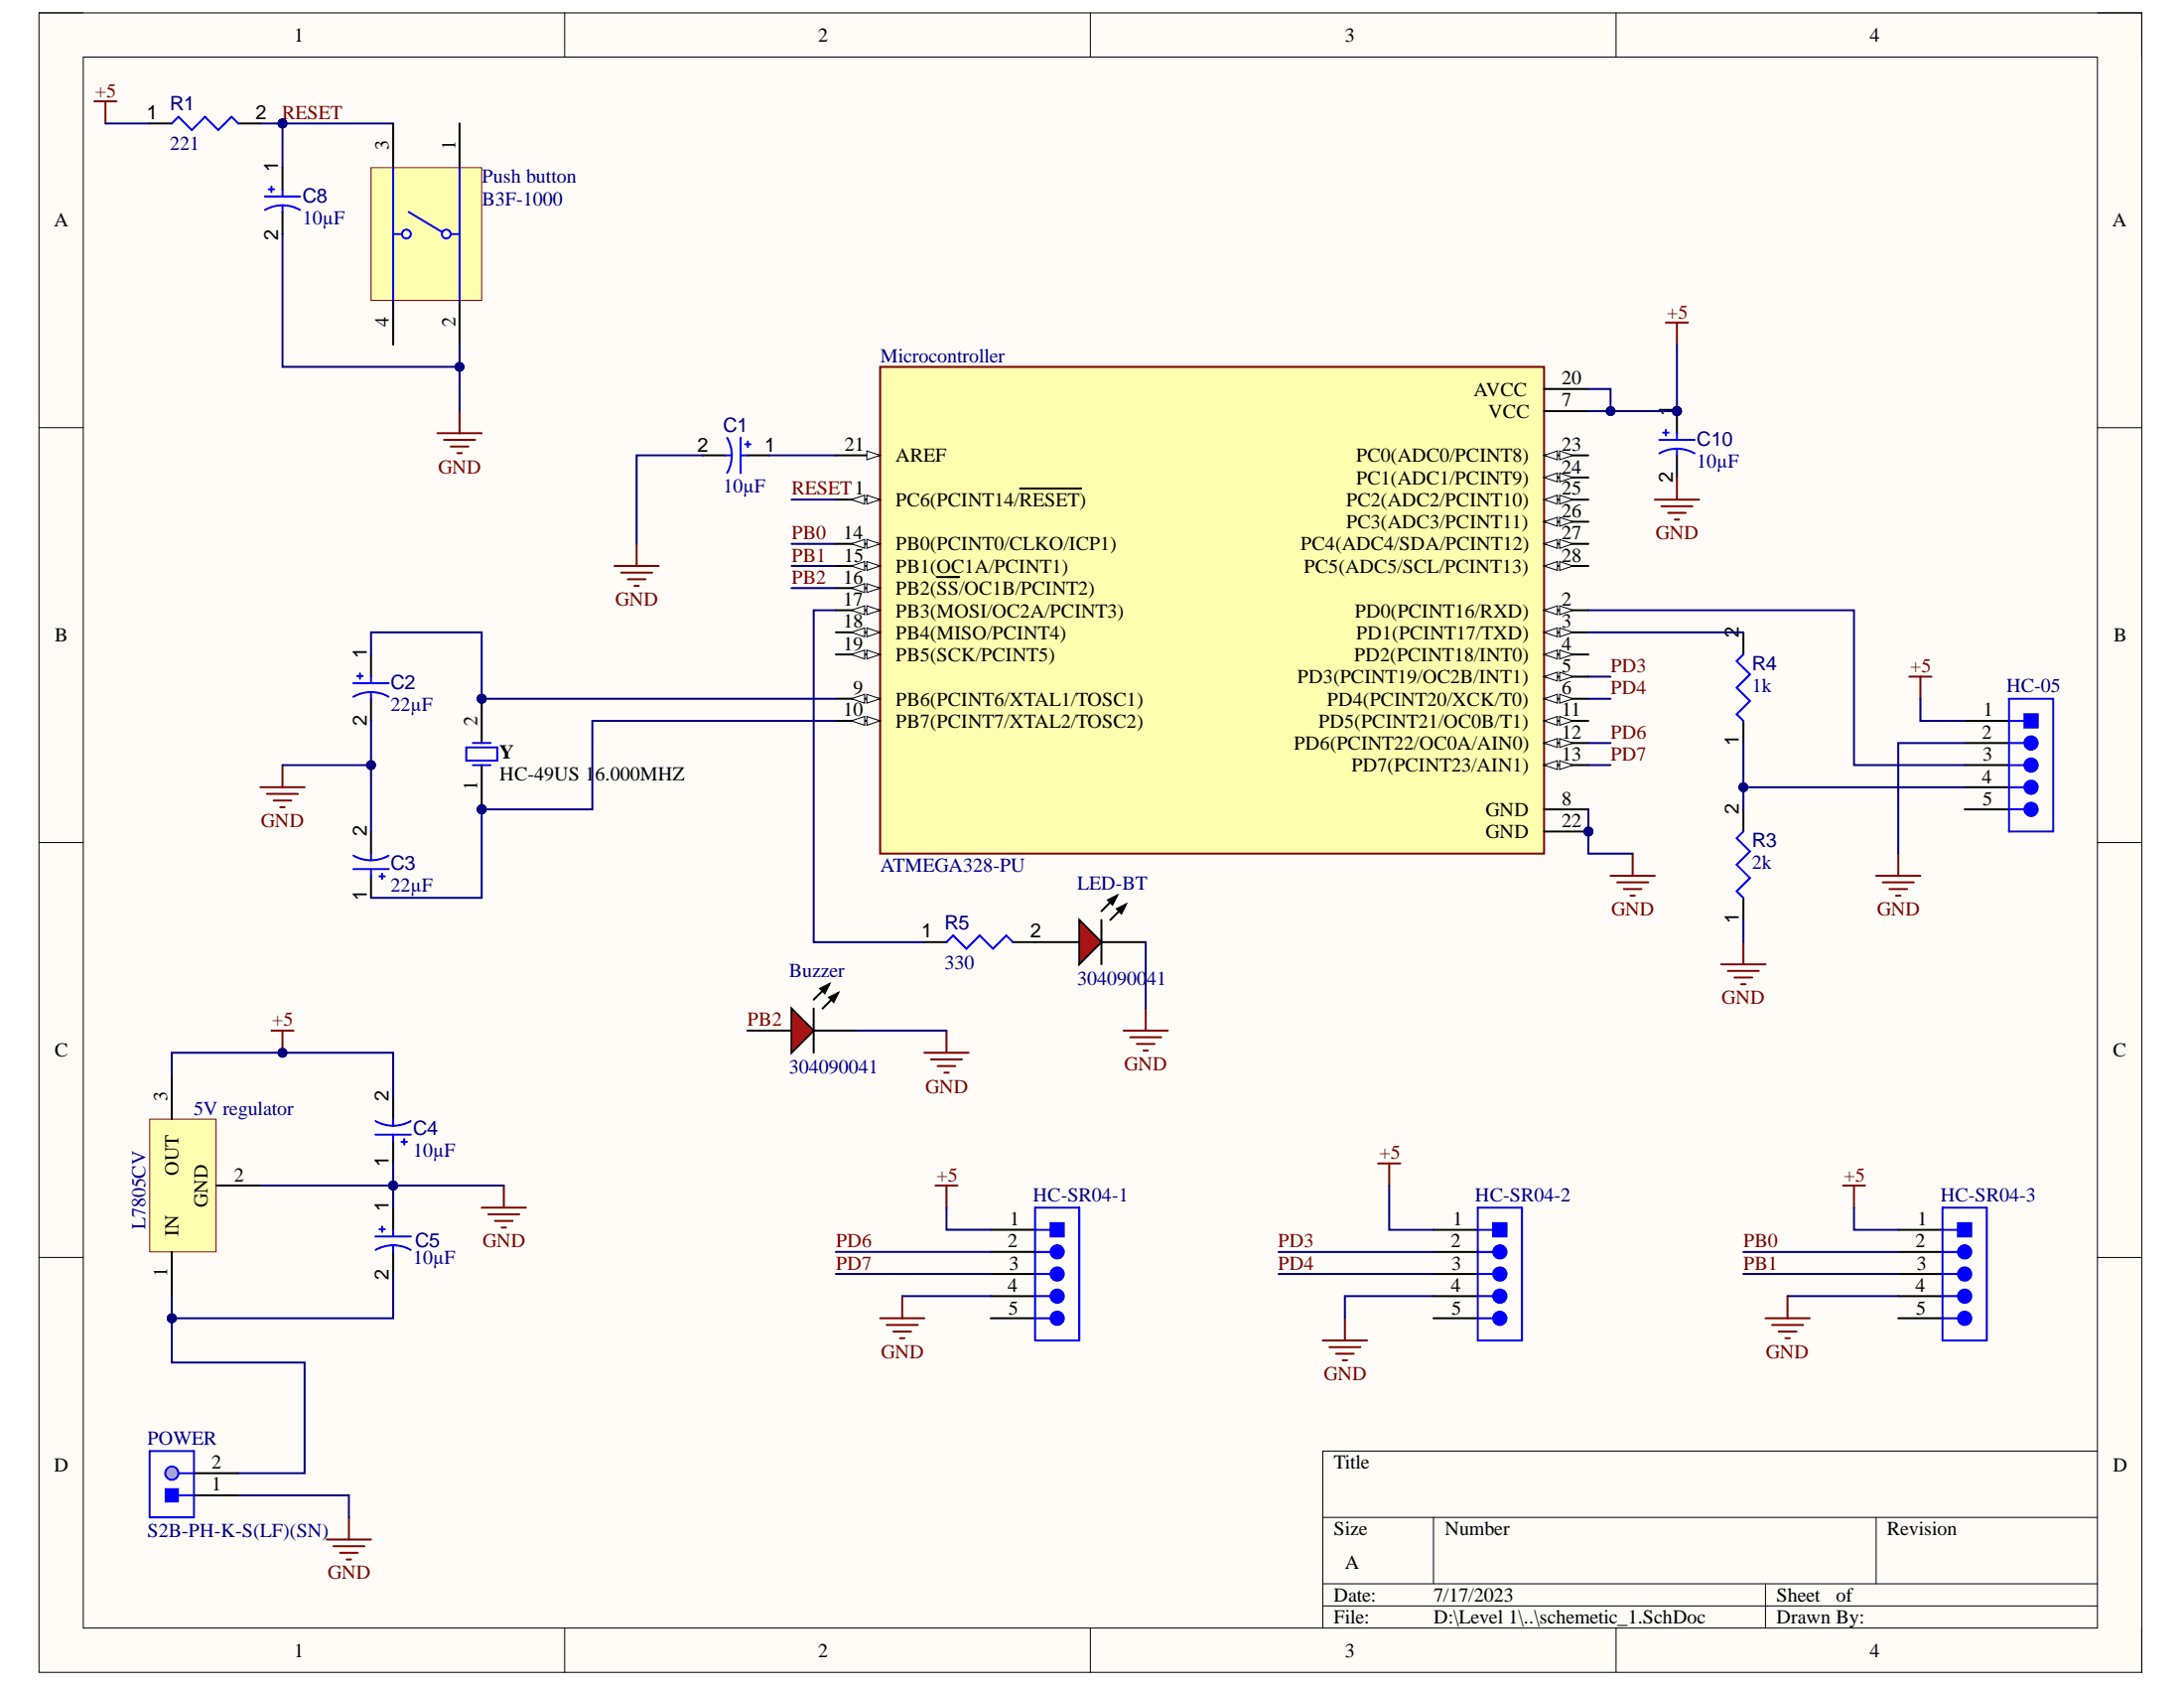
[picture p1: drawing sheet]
# Altium project project_1.PrjPcb
1 sheet, 22 parts. Net scope: global (net labels, ports and power ports of the same name join across sheets).
Board file: PCB1.PcbDoc

## Sheet schemetic_1.SchDoc
size A; SheetNumber: 1; SheetTotal: 1

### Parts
5V_regulator  L7805CV  [TO220]
Buzzer  304090041  [LED-2P-2.28-3MM_A]
C1  value 10µF  [CAPPR55-200-1100X500X1200]  (hidden comment: ECA1HM100)
C2  value 22µF  [CAPPR55-250-1120X630X1220]  (hidden comment: ECA-2AM220)
C3  value 22µF  [CAPPR55-250-1120X630X1220]  (hidden comment: ECA-2AM220)
C4  value 10µF  [CAPPR55-200-1100X500X1200]  (hidden comment: ECA1HM100)
C5  value 10µF  [CAPPR55-200-1100X500X1200]  (hidden comment: ECA1HM100)
C8  value 10µF  [CAPPR55-200-1100X500X1200]  (hidden comment: ECA1HM100)
C10  value 10µF  [CAPPR55-200-1100X500X1200]  (hidden comment: ECA1HM100)
HC-05  77311-462K05LF  [FCI-77311-5_V]  (value not drawn)
HC-SR04-1  77311-462K05LF  [FCI-77311-5_V]  (value not drawn)
HC-SR04-2  77311-462K05LF  [FCI-77311-5_V]  (value not drawn)
HC-SR04-3  77311-462K05LF  [FCI-77311-5_V]  (value not drawn)
LED-BT  304090041  [LED-2P-2.28-3MM_A]
Microcontroller  ATMEGA328-PU  [DIP787W46P254L3467H508Q28]
POWER  S2B-PH-K-S(LF)(SN)  [JST-S2B-PH-K-S_V]
Push_button  B3F-1000  [OMRON-B3F-1000-4_V]
R1  value 221  [RESA60-630X240]  (hidden comment: MFR-25FBF52-221R)
R3  R3: 2k  [RESA60-630X240]  (hidden comment: MFR-25FBF52-1K)
R4  value 1k  [RESA60-630X240]  (hidden comment: MFR-25FBF52-1K)
R5  value 330  [RESA60-630X240]  (hidden comment: MFR-25FBF52-1K)
Y  HC-49US 16.000MHZ  [JPY-HC-49US]

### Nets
+5: 5V_regulator.3(OUT) C4.2 C10.1 HC-05.1(DTR) HC-SR04-1.1(DTR) HC-SR04-2.1(DTR) HC-SR04-3.1(DTR) Microcontroller.7(VCC) Microcontroller.20(AVCC) R1.1
GND: 5V_regulator.2(GND) Buzzer.2(K) C1.2 C2.2 C3.2 C4.1 C5.1 C8.2 C10.2 HC-05.2(RXI) HC-SR04-1.4(VCC) HC-SR04-2.4(VCC) HC-SR04-3.4(VCC) LED-BT.2(K) Microcontroller.8(GND) Microcontroller.22(GND) POWER.1 Push_button.2 R3.1
PB0: HC-SR04-3.2(RXI) Microcontroller.14(PB0(PCINT0/CLKO/ICP1))
PB1: HC-SR04-3.3(TXO) Microcontroller.15(PB1(OC1A/PCINT1))
PB2: Buzzer.1(A) Microcontroller.16(PB2(~{SS}/OC1B/PCINT2))
PD3: HC-SR04-2.2(RXI) Microcontroller.5(PD3(PCINT19/OC2B/INT1))
PD4: HC-SR04-2.3(TXO) Microcontroller.6(PD4(PCINT20/XCK/T0))
PD6: HC-SR04-1.2(RXI) Microcontroller.12(PD6(PCINT22/OC0A/AIN0))
PD7: HC-SR04-1.3(TXO) Microcontroller.13(PD7(PCINT23/AIN1))
RESET: C8.1 Microcontroller.1(PC6(PCINT14/~{RESET})) Push_button.3 R1.2
Net5V_regulator_1: 5V_regulator.1(IN) C5.2 POWER.2
NetC1_1: C1.1 Microcontroller.21(AREF)
NetC2_1: C2.1 Microcontroller.9(PB6(PCINT6/XTAL1/TOSC1)) Y.2
NetC3_1: C3.1 Microcontroller.10(PB7(PCINT7/XTAL2/TOSC2)) Y.1
NetHC-05_3: HC-05.3(TXO) Microcontroller.2(PD0(PCINT16/RXD))
NetHC-05_4: HC-05.4(VCC) R3.2 R4.1
NetLED-BT_1: LED-BT.1(A) R5.2
NetMicrocontroller_3: Microcontroller.3(PD1(PCINT17/TXD)) R4.2
NetMicrocontroller_17: Microcontroller.17(PB3(MOSI/OC2A/PCINT3)) R5.1

Not connected (* = marked no-connect by the designer): HC-05 5(CTS); HC-SR04-1 5(CTS); HC-SR04-2 5(CTS); HC-SR04-3 5(CTS); Microcontroller 4(PD2(PCINT18/INT0)) 11(PD5(PCINT21/OC0B/T1)) 18(PB4(MISO/PCINT4)) 19(PB5(SCK/PCINT5)) 23(PC0(ADC0/PCINT8)) 24(PC1(ADC1/PCINT9)) 25(PC2(ADC2/PCINT10)) 26(PC3(ADC3/PCINT11)) 27(PC4(ADC4/SDA/PCINT12)) 28(PC5(ADC5/SCL/PCINT13)); Push_button 1 4
